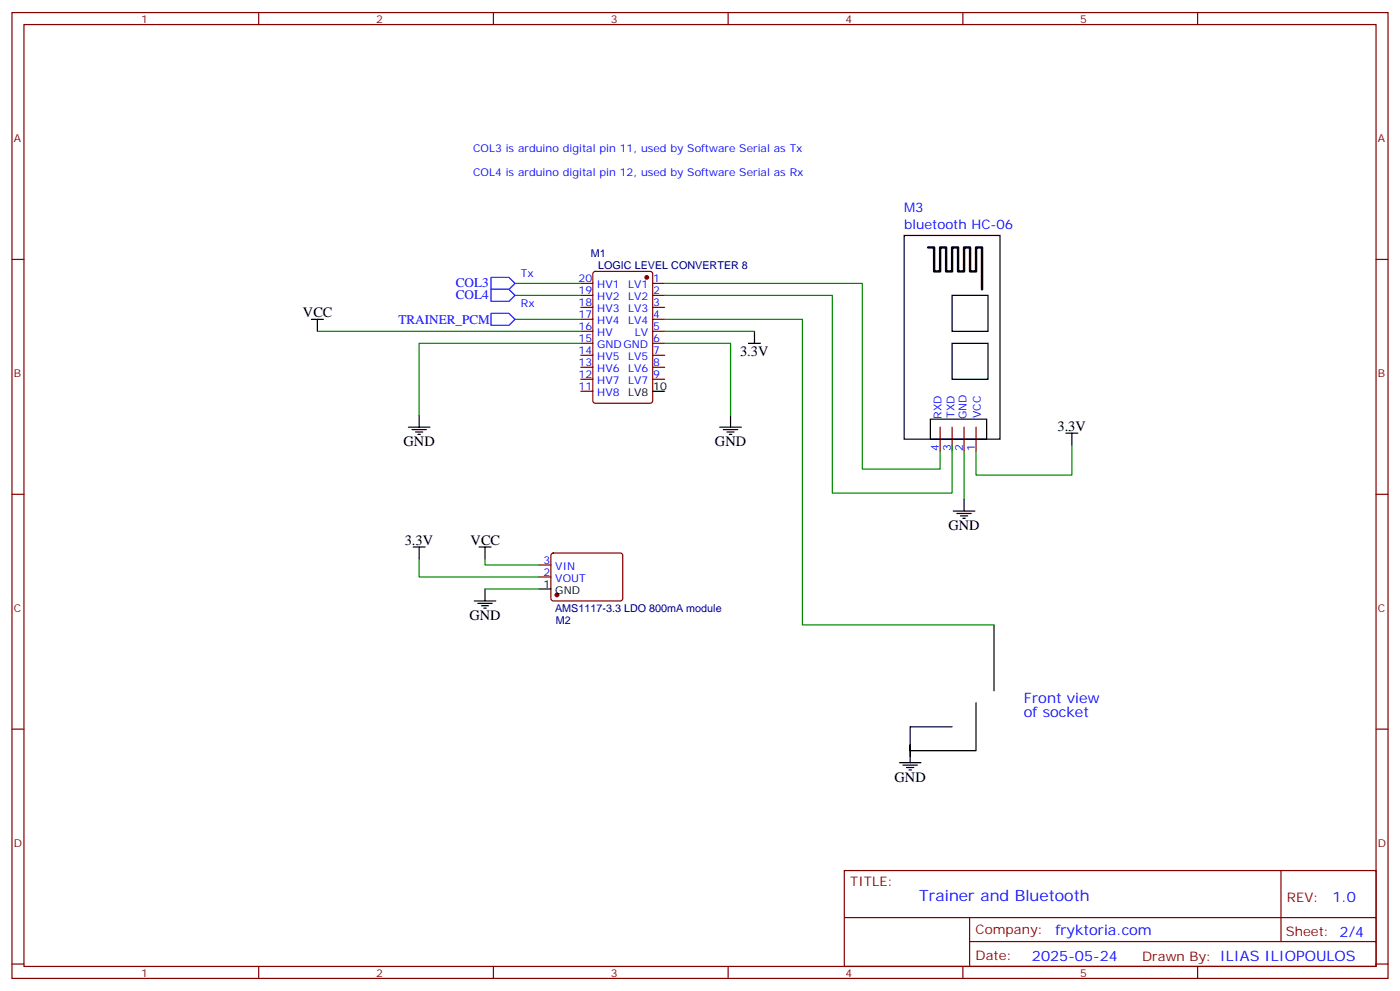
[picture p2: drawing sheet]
<svg xmlns="http://www.w3.org/2000/svg" width="412mm" height="292mm" viewBox="0 0 412 292" stroke-linecap="round" stroke-linejoin="round" font-family="sans-serif">
<g fill="none" stroke="#870000" stroke-width=".35">
<path d="M3.5 3.7h405.4v284.3h-405.4zM7.1 7.2h398.2v277.3h-398.2zM76.2 3.7v3.5M145.3 3.7v3.5M214.5 3.7v3.5M283.6 3.7v3.5M352.8 3.7v3.5M3.5 76.4h3.6M405.3 76.4h3.6M171.1 83.4h3.5M171.1 87h3.5M171.1 90.5h3.5"/>
<path d="M171.1 94h3.5M171.1 97.5h3.5M174.9 80.1l.4-.2h16.3l.6 .4 .1 37.7-.5 .7h-16.5l-.6-.5-.1-37.6zM192.3 83.4h3.5M192.3 87h3.5M192.3 90.5h3.5M192.3 94h3.5M192.3 97.5h3.5M171.1 101.1h3.5M171.1 104.6h3.5M171.1 108.1h3.5M171.1 111.7h3.5"/>
<path d="M171.1 115.2h3.5M192.3 101.1h3.5M192.3 104.6h3.5M192.3 108.1h3.5M192.3 111.7h3.5M276.9 125.8v7M280.5 125.8v7M284 125.8v7M287.5 125.8v7M3.5 145.5h3.6M405.3 145.5h3.6M158.7 169.9h3.6"/>
<path d="M158.7 166.3h3.6M162.5 163l.5-.2 20 .1 .4 .6v13l-.7 .4h-20l-.4-.7v-12.7zM3.5 214.7h3.6M405.3 214.7h3.6M248.7 256.3h156.6v28.2h-156.6zM377.3 256.3v20.9M248.7 270.1h156.5M285.6 277.2h119.6M285.6 270.1v14.2M3.5 283.8h3.6M76.2 284.5v3.5M145.3 284.5v3.5"/>
<path d="M214.5 284.5v3.5M283.6 284.5v3.5M352.8 284.5v3.5M405.3 283.8h3.6"/>
</g>
<path d="M144.6 81.7h5.3l1.8 1.7-1.8 1.8h-5.3zM144.6 85.2h5.3l1.8 1.8-1.8 1.7h-5.3zM144.6 92.3h5.3l1.8 1.7-1.8 1.8h-5.3z" fill="none" stroke="#00f" stroke-width=".35"/>
<g fill="#870000" stroke="#870000" stroke-width=".35">
<circle cx="190.5" cy="81.7" r=".53"/>
<circle cx="164" cy="175.2" r=".53"/>
</g>
<g fill="none" stroke="#000" stroke-width=".35">
<path d="M266.3 69.3h28.3v60h-28.3zM91.7 94h3.5M93.5 94v3.5M222.2 97.5v3.6M280.5 87h10.5v10.5h-10.5zM192.3 115.2h3.5M220.5 101.1h3.5M280.5 101.1h10.5v10.6h-10.5zM120.3 125.8h6.3M121.4 126.5h4.2M122.4 127.2h2.1M123.1 127.9h.7"/>
<path d="M123.5 122.2v3.6M212 125.8h6.4M213.1 126.5h4.2M214.1 127.2h2.2M214.8 127.9h.7M215.2 122.2v3.6M274.1 123.4h16.5v5.9h-16.5zM314 127.5h3.5M315.7 127.5v3.6M280.8 150.5h6.4M281.9 151.2h4.2M282.9 151.9h2.1"/>
<path d="M283.6 152.6h.7M284 146.9v3.6M121.7 161h3.5M123.5 161v3.6M139.7 176.9h6.3M140.8 177.6h4.2M141.1 161h3.5M141.8 178.3h2.1M142.5 179h.7M142.9 161v3.6M142.9 173.4v3.5M158.7 173.4h3.6"/>
<path d="M292.8 184v19.4M280.5 214h-12.4v7v-1.7M287.5 206.9v14.1h-19.4v1.8M264.9 224.5h6.4M266 225.2h4.2M267.1 226h2.1M267.8 226.7h.7M268.1 221v3.5"/>
</g>
<g fill="none" stroke="#008700" stroke-width=".35">
<path d="M93.5 97.5h77.6M151.7 83.4h19.4M151.7 87h19.4M151.7 94h19.4M195.8 83.4h58.2v54.7h22.9v-5.3M195.8 87h49.4v58.2h35.3v-14.1M195.8 94h40.6v90h56.4M195.8 97.5h26.4M171.1 101.1h-47.6v21.1M195.8 101.1h19.4v21.1M284 132.8v14.1M315.7 131.1v8.8h-28.2v-7.1"/>
<path d="M123.5 164.6v5.3h35.2M142.9 164.6v1.7h15.8M142.9 173.4h15.8"/>
</g>
<path d="M273.4 72.8h1.8v7.1h1.7v-7.1h1.8v7.1h1.8v-7.1h1.7v7.1h1.8v-7.1h1.8v7.1h1.7v-7.1h1.8v12.4" fill="none" stroke="#000" stroke-width=".71"/>
<text font-size="4.6" fill="#00f" x="270.8" y="265.3">Trainer and Bluetooth</text>
<g font-size="4.2">
<text x="89.3" y="93.3">VCC</text>
<text x="218" y="105">3.3V</text>
<text x="118.9" y="131.4">GND</text>
<text x="210.6" y="131.4">GND</text>
<text x="311.5" y="126.8">3.3V</text>
<text x="119.2" y="160.3">3.3V</text>
<text x="138.6" y="160.3">VCC</text>
<text x="279.4" y="156.1">GND</text>
<text x="138.3" y="182.6">GND</text>
<text x="263.5" y="230.2">GND</text>
</g>
<g font-size="4.2" fill="#00f">
<text x="301.6" y="206.9">Front view</text>
<text x="301.6" y="211.1">of socket</text>
<text x="392.5" y="265.6">1.0</text>
<text x="310.9" y="275.1">fryktoria.com</text>
<text x="304" y="282.9">2025-05-24</text>
</g>
<g font-size="3.9" fill="#00f">
<text x="266.3" y="62.3">M3</text>
<text x="266.3" y="67.6">bluetooth HC-06</text>
<text x="134.3" y="84.6">COL3</text>
<text x="134.3" y="88.1">COL4</text>
<text x="117.4" y="95.2">TRAINER_PCM</text>
</g>
<g font-size="3.9" fill="#800">
<text x="250.5" y="260.9">TITLE:</text>
<text x="379.1" y="265.6">REV:</text>
<text x="287.4" y="275.1">Company:</text>
<text x="378.7" y="275.7">Sheet: 2/4</text>
<text x="287.4" y="282.8">Date:</text>
<text x="336.4" y="282.8">Drawn By: ILIAS ILIOPOULOS</text>
</g>
<g font-size="3.2" fill="#800">
<text x="41.6" y="6.7">1</text>
<text x="110.8" y="6.7">2</text>
<text x="179.9" y="6.7">3</text>
<text x="249.1" y="6.7">4</text>
<text x="318.2" y="6.7">5</text>
<text x="4.1" y="41.8">A</text>
<text x="405.9" y="41.8">A</text>
<text x="4.1" y="110.9">B</text>
<text x="405.9" y="110.9">B</text>
<text x="4.1" y="180.1">C</text>
<text x="405.9" y="180.1">C</text>
<text x="4.1" y="249.2">D</text>
<text x="405.9" y="249.2">D</text>
<text x="41.6" y="287.5">1</text>
<text x="110.8" y="287.5">2</text>
<text x="179.9" y="287.5">3</text>
<text x="249.1" y="287.5">4</text>
<text x="318.2" y="287.5">5</text>
</g>
<g font-size="3.2" fill="#00f">
<text x="139.3" y="44.6">COL3 is arduino digital pin 11, used by Software Serial as Tx</text>
<text x="139.3" y="51.7">COL4 is arduino digital pin 12, used by Software Serial as Rx</text>
<text x="153.5" y="81.7">Tx</text>
<text x="170.4" y="83.1">20</text>
<text x="192.4" y="83.1">1</text>
<text x="170.4" y="86.6">19</text>
<text x="175.9" y="84.8">HV1</text>
<text x="175.9" y="88.4">HV2</text>
<text x="185" y="88.4">LV2</text>
<text x="185" y="84.8">LV1</text>
<text x="192.4" y="86.6">2</text>
<text x="153.5" y="90.5">Rx</text>
<text x="170.4" y="90.1">18</text>
<text x="170.4" y="93.7">17</text>
<text x="175.9" y="91.9">HV3</text>
<text x="175.9" y="95.4">HV4</text>
<text x="185" y="95.4">LV4</text>
<text x="185" y="91.9">LV3</text>
<text x="192.4" y="93.7">4</text>
<text x="192.4" y="90.1">3</text>
<text x="170.4" y="97.2">16</text>
<text x="170.4" y="100.7">15</text>
<text x="175.9" y="99">HV</text>
<text x="187" y="99">LV</text>
<text x="192.4" y="100.7">6</text>
<text x="192.4" y="97.2">5</text>
<text x="170.4" y="104.2">14</text>
<text x="170.4" y="107.8">13</text>
<text x="175.9" y="102.5">GNDGND</text>
<text x="175.9" y="106">HV5</text>
<text x="185" y="106">LV5</text>
<text x="192.4" y="107.8">8</text>
<text x="192.4" y="104.2">7</text>
<text x="170.4" y="111.3">12</text>
<text x="175.9" y="109.5">HV6</text>
<text x="175.9" y="113.1">HV7</text>
<text x="185" y="113.1">LV7</text>
<text x="185" y="109.5">LV6</text>
<text x="192.4" y="111.3">9</text>
<text x="170.4" y="114.8">11</text>
<text x="175.9" y="116.6">HV8</text>
<text x="277.3" y="123.2" transform="rotate(-90 277.3 123.2)">RXD</text>
<text x="281.2" y="123.1" transform="rotate(-90 281.2 123.1)">TXD</text>
<text x="284.7" y="123.3" transform="rotate(-90 284.7 123.3)">GND</text>
<text x="289" y="123.1" transform="rotate(-90 289 123.1)">VCC</text>
<text x="276.6" y="132.8" transform="rotate(-90 276.6 132.8)">4</text>
<text x="280.1" y="132.8" transform="rotate(-90 280.1 132.8)">3</text>
<text x="283.6" y="132.8" transform="rotate(-90 283.6 132.8)">2</text>
<text x="287.2" y="132.8" transform="rotate(-90 287.2 132.8)">1</text>
<text x="160.1" y="166">3</text>
<text x="163.6" y="167.7">VIN</text>
<text x="160.1" y="169.5">2</text>
<text x="163.6" y="171.3">VOUT</text>
</g>
<g font-size="3.2" fill="#000080">
<text x="174.1" y="75.7">M1</text>
<text x="176.2" y="79.2">LOGIC LEVEL CONVERTER 8</text>
<text x="163.5" y="180.1">AMS1117-3.3 LDO 800mA module</text>
<text x="163.7" y="183.6">M2</text>
</g>
<g font-size="3.2">
<text x="185" y="116.6">LV8</text>
<text x="192.4" y="114.8">10</text>
<text x="160.1" y="173">1</text>
<text x="163.6" y="174.8">GND</text>
</g>
</svg>
